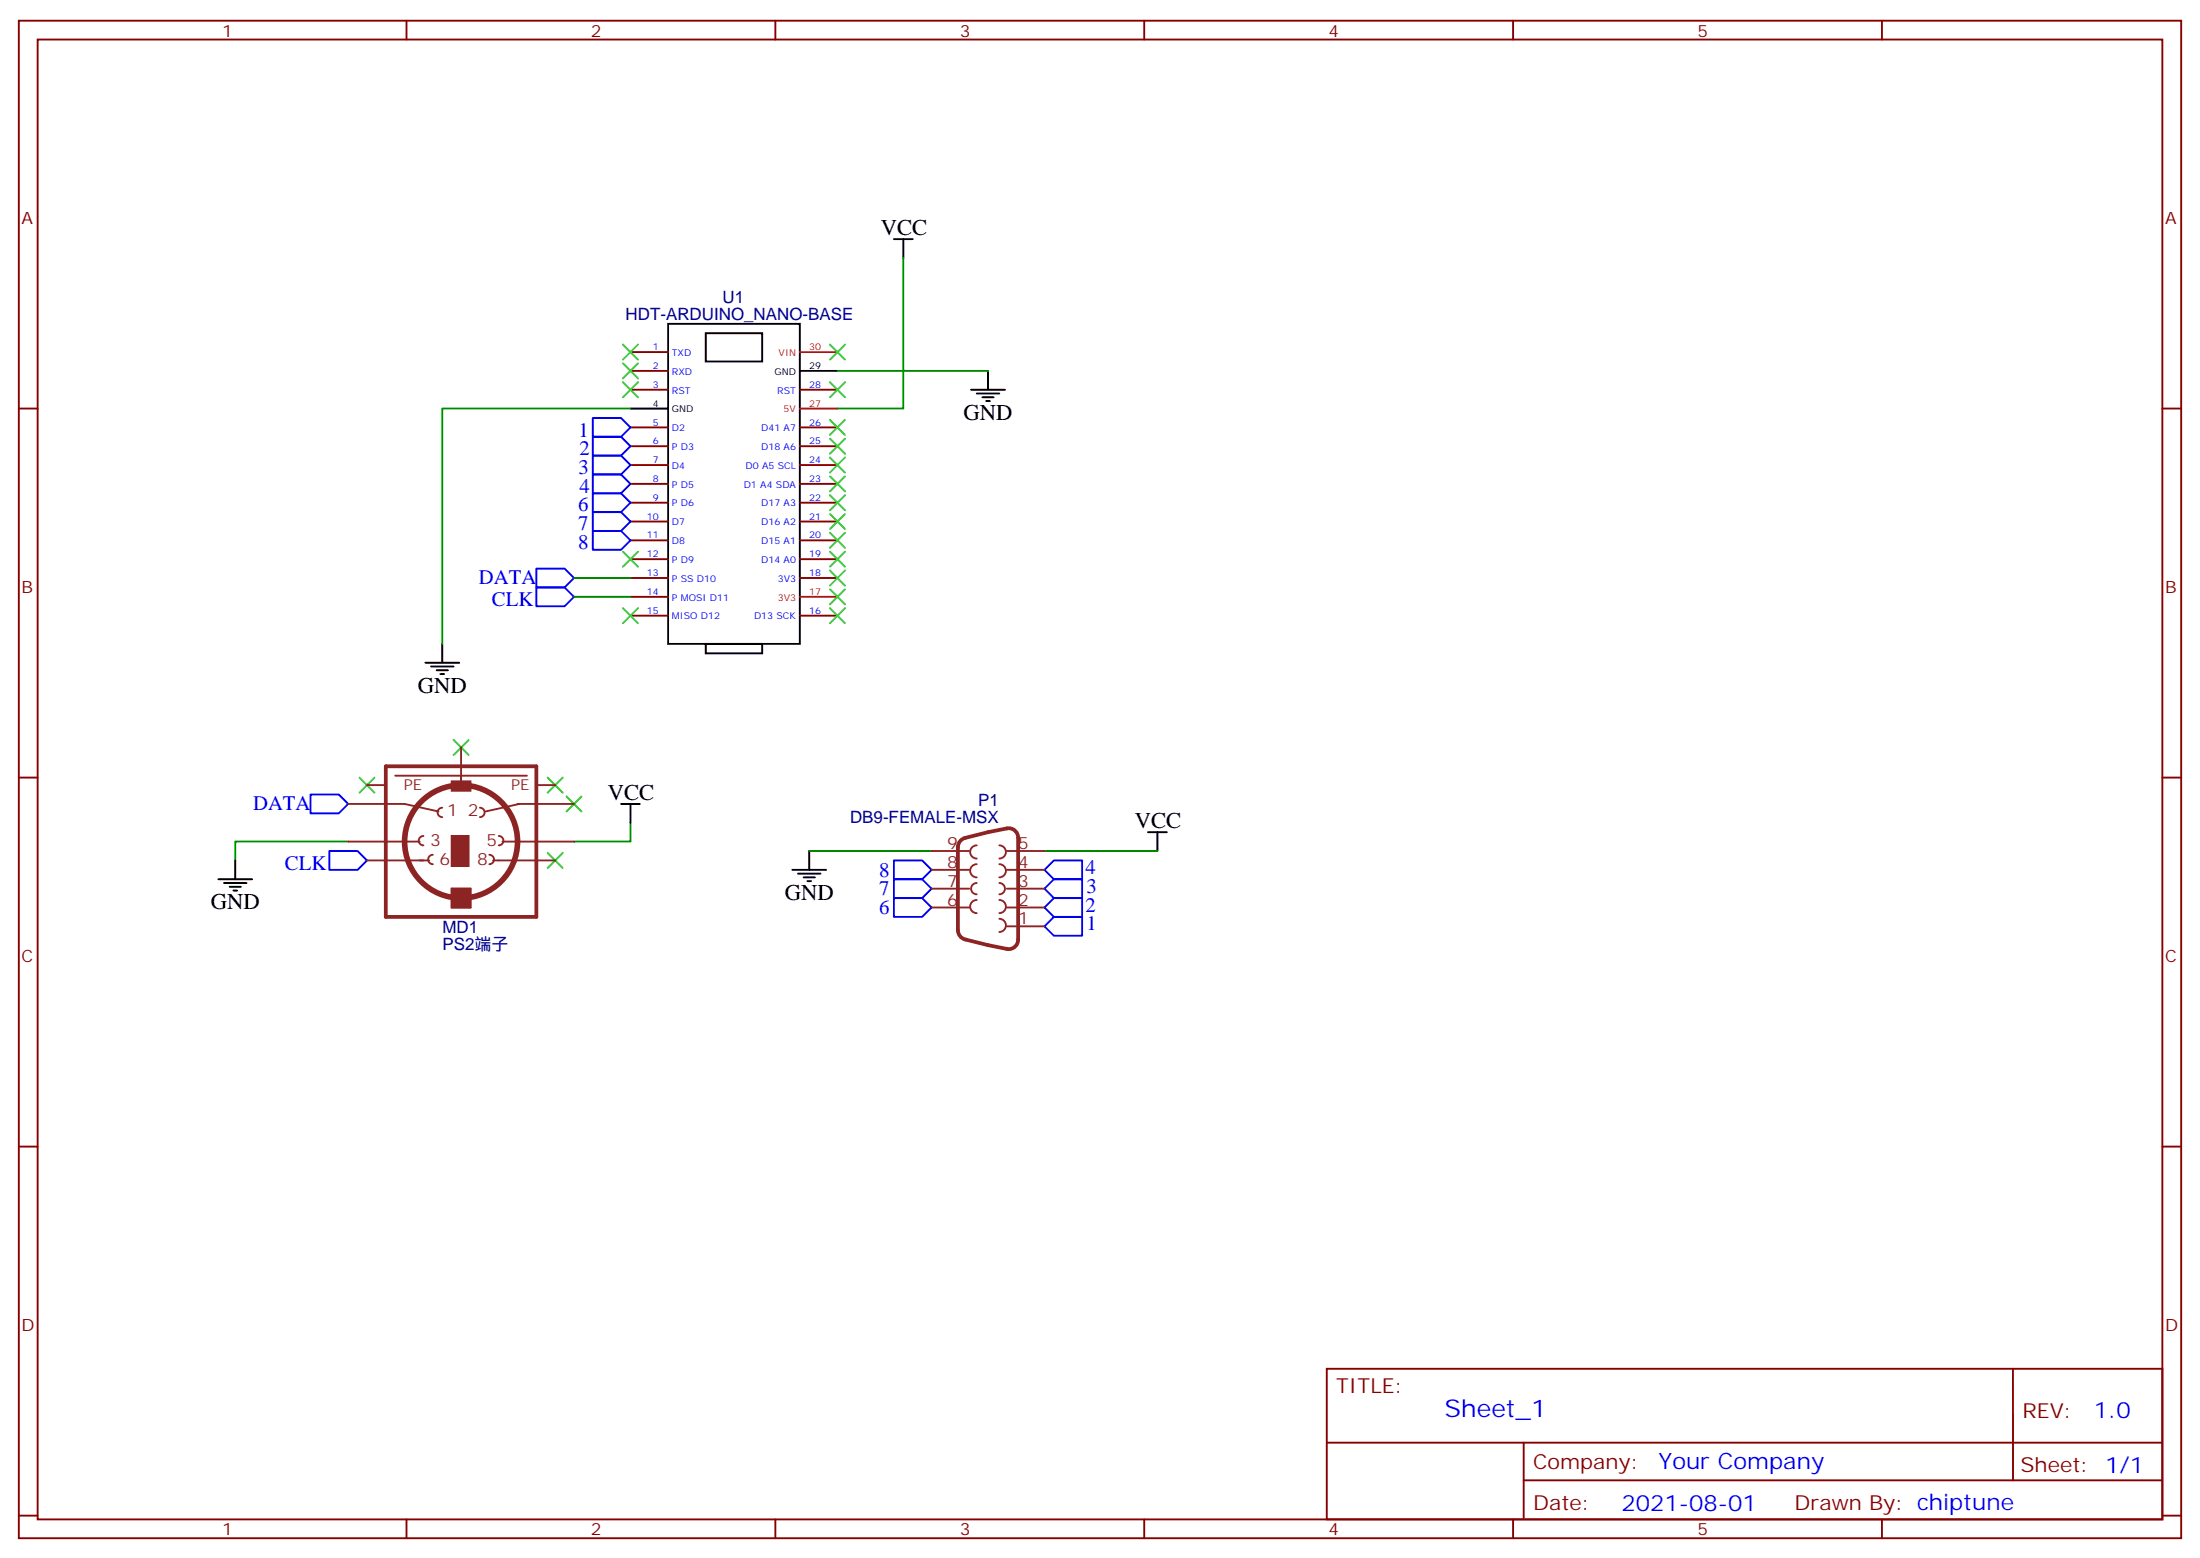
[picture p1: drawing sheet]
<svg xmlns="http://www.w3.org/2000/svg" width="412mm" height="292mm" viewBox="0 0 412 292" stroke-linecap="round" stroke-linejoin="round" font-family="sans-serif">
<g fill="none" stroke="#870000" stroke-width=".35">
<path d="M3.5 3.9h405.4v284.3h-405.4zM7.1 7.4h398.2v277.3h-398.2zM76.2 3.9v3.5M145.3 3.9v3.5M214.5 3.9v3.5M283.6 3.9v3.5M352.8 3.9v3.5M3.5 76.6h3.6M118.2 73h7M118.2 66h7M118.2 69.5h7M149.9 73h7.1"/>
<path d="M405.3 76.6h3.6M118.2 97.7h7M118.2 94.2h7M118.2 90.7h7M118.2 87.1h7M118.2 83.6h7M118.2 80.1h7M149.9 97.7h7.1M149.9 94.2h7.1M149.9 90.7h7.1M149.9 87.1h7.1M149.9 83.6h7.1"/>
<path d="M149.9 80.1h7.1M118.2 115.4h7M118.2 108.3h7M118.2 104.8h7M118.2 101.2h7M118.2 111.8h7M149.9 115.4h7.1M149.9 108.3h7.1M149.9 104.8h7.1M149.9 101.2h7.1M3.5 145.7h3.6M405.3 145.7h3.6"/>
<path d="M3.5 214.8h3.6M405.3 214.8h3.6M248.7 256.5h156.6v28.2h-156.6zM377.3 256.5v20.9M248.7 270.3h156.5M285.6 277.4h119.6M285.6 270.3v14.1M3.5 284h3.6M76.2 284.7v3.5M145.3 284.7v3.5M214.5 284.7v3.5M283.6 284.7v3.5"/>
<path d="M352.8 284.7v3.5M405.3 284h3.6"/>
</g>
<g fill="none" stroke="#000" stroke-width=".35">
<path d="M167.6 44.8h3.5M169.3 44.8v3.5M118.2 76.6h7M125.2 60.7h24.7v59.9h-24.7zM132.3 62.4h10.6v5.3h-10.6zM149.9 69.5h7.1M182 73h6.4M183.1 73.7h4.2M184.1 74.4h2.2M184.9 75.1h.7M185.2 69.5v3.5M79.7 124.2h6.4"/>
<path d="M80.8 124.9h4.2M81.8 125.6h2.2M82.5 126.3h.8M82.9 120.6v3.6M132.3 120.6h10.6v1.8h-10.6zM116.4 150.6h3.5M118.2 150.6v3.6M151.7 159.5v3.5M215.2 155.9h3.5M217 155.9v3.6M40.9 164.7h6.4M42 165.5h4.2"/>
<path d="M43 166.2h2.2M43.7 166.9h.7M44.1 161.2v3.5M148.5 163h6.4M149.6 163.7h4.2M150.6 164.4h2.2M151.3 165.1h.7"/>
</g>
<path d="M149.9 76.6h7.1M149.9 66h7.1M149.9 111.8h7.1" fill="none" stroke="#f00" stroke-width=".35"/>
<g fill="none" stroke="#3c3" stroke-width=".35">
<path d="M116.8 64.6l2.8 2.8M116.8 68.1l2.8 2.8M116.8 71.6l2.8 2.8M119.6 64.6l-2.8 2.8M119.6 68.1l-2.8 2.8M119.6 71.6l-2.8 2.8M155.6 78.7l2.8 2.8M155.6 71.6l2.8 2.8M155.6 64.6l2.8 2.8M158.4 78.7l-2.8 2.8M158.4 71.6l-2.8 2.8M158.4 64.6l-2.8 2.8"/>
<path d="M155.6 99.8l2.8 2.9M155.6 96.3l2.8 2.8M155.6 92.8l2.8 2.8M155.6 89.3l2.8 2.8M155.6 85.7l2.8 2.8M155.6 82.2l2.8 2.8M158.4 92.8l-2.8 2.8M158.4 99.8l-2.8 2.9M158.4 96.3l-2.8 2.8M158.4 89.3l-2.8 2.8M158.4 85.7l-2.8 2.8M158.4 82.2l-2.8 2.8"/>
<path d="M116.8 113.9l2.8 2.9M116.8 103.4l2.8 2.8M119.6 113.9l-2.8 2.9M119.6 103.4l-2.8 2.8M155.6 113.9l2.8 2.9M155.6 110.4l2.8 2.8M155.6 106.9l2.8 2.8M155.6 103.4l2.8 2.8M158.4 106.9l-2.8 2.8M158.4 113.9l-2.8 2.9M158.4 110.4l-2.8 2.8M158.4 103.4l-2.8 2.8"/>
<path d="M85 138.6l2.8 2.9M87.8 138.6l-2.8 2.9M67.4 145.7l2.8 2.8M70.2 145.7l-2.8 2.8M102.7 145.7l2.8 2.8M102.7 159.8l2.8 2.8M105.5 159.8l-2.8 2.8M105.5 145.7l-2.8 2.8M106.2 149.2l2.8 2.8M109 149.2l-2.8 2.8"/>
</g>
<path d="M169.3 48.3v28.3h-12.3M118.2 76.6h-35.3v44M157 69.5h28.2M107.6 108.3h10.6M107.6 111.8h10.6M65.3 157.7h-21.2v3.5M118.2 154.2v3.5h-10.6M151.7 159.5h22.9M195.8 159.5h21.2" fill="none" stroke="#008700" stroke-width=".35"/>
<g fill="none" stroke="#00f" stroke-width=".35">
<path d="M111.1 78.3h5.3l1.8 1.8-1.8 1.7h-5.3zM111.1 88.9h5.3l1.8 1.8-1.8 1.7h-5.3zM111.1 85.4h5.3l1.8 1.7-1.8 1.8h-5.3zM111.1 81.8h5.3l1.8 1.8-1.8 1.8h-5.3zM111.1 99.5h5.3l1.8 1.7-1.8 1.8h-5.3zM111.1 96h5.3l1.8 1.7-1.8 1.8h-5.3zM111.1 92.4h5.3l1.8 1.8-1.8 1.8h-5.3zM100.5 106.5h5.3l1.8 1.8-1.8 1.8h-5.3zM100.5 110.1h5.3l1.8 1.7-1.8 1.8h-5.3zM58.2 148.9h5.3l1.8 1.7-1.8 1.8h-5.3zM61.7 159.5h5.3l1.8 1.7-1.8 1.8h-5.3zM167.6 168.3h5.3l1.7 1.7-1.7 1.8h-5.3z"/>
<path d="M167.6 164.7h5.3l1.7 1.8-1.7 1.8h-5.3zM167.6 161.2h5.3l1.7 1.8-1.7 1.7h-5.3zM195.8 170l1.8-1.7h5.2v3.5h-5.2zM195.8 166.5l1.8-1.8h5.2v3.6h-5.2zM195.8 163l1.8-1.8h5.2v3.5h-5.2zM197.6 171.8h5.2v3.5h-5.2l-1.8-1.7z"/>
</g>
<g fill="none" stroke="#8c2424" stroke-width=".35">
<path d="M65.3 157.7h13.4M65.3 150.6h10.5l6.4 1.4M68.8 147.1h3.5M74.1 145.3h24.7M79.4 156.6a.88 .88 0 0 0-.9 .9 .88 .88 0 0 0 .9 .9M82.9 151.3a.88 .88 0 0 0-.9 .9 .88 .88 0 0 0 .9 .9M86.4 140.1v7M90 151.3a.88 .88 0 0 1 .8 .9 .88 .88 0 0 1-.8 .9M93.5 156.6a.88 .88 0 0 1 .9 .9 .88 .88 0 0 1-.9 .9M94.2 157.7h13.4M97 150.6h10.6M97.4 150.6l-6.4 1.4"/>
<path d="M100.5 147.1h3.6M174.6 159.5h7.1M183.1 158.4a1.23 1.23 0 0 0-1.2 1.2 1.23 1.23 0 0 0 1.2 1.3M187.3 158.4a1.23 1.23 0 0 1 1.3 1.2 1.23 1.23 0 0 1-1.3 1.3M188.7 159.5h7.1M68.8 161.2h11.6M81.1 160.2a.88 .88 0 0 0-.8 .8 .88 .88 0 0 0 .8 .9M84.7 166.5h3.5v3.5h-3.5zM91.7 160.2a.88 .88 0 0 1 .9 .8 .88 .88 0 0 1-.9 .9M92.4 161.2h11.7M174.6 170h7.1M174.6 166.5h7.1"/>
<path d="M174.6 163h7.1M183.1 168.6a1.23 1.23 0 0 0-1.2 1.3 1.23 1.23 0 0 0 1.2 1.2M183.1 161.9a1.23 1.23 0 0 0-1.2 1.3 1.23 1.23 0 0 0 1.2 1.2M183.1 165.5a1.06 1.06 0 0 0-1.1 1 1.06 1.06 0 0 0 1.1 1.1M187.3 168.6a1.23 1.23 0 0 1 1.3 1.3 1.23 1.23 0 0 1-1.3 1.2M187.3 172.2a1.23 1.23 0 0 1 1.3 1.2 1.23 1.23 0 0 1-1.3 1.2M187.3 165.5a1.06 1.06 0 0 1 1.1 1 1.06 1.06 0 0 1-1.1 1.1M187.3 161.9a1.23 1.23 0 0 1 1.3 1.3 1.23 1.23 0 0 1-1.3 1.2M188.7 173.6h7.1M188.7 170h7.1M188.7 166.5h7.1M188.7 163h7.1"/>
</g>
<path d="M72.3 143.6h28.2v28.2h-28.2zM180.1 157.4l.9-.4 4.2-1.1 3.5-.7a1.77 1.77 0 0 1 2.2 1.8v19a1.77 1.77 0 0 1-2.2 1.8l-3.5-.7-4.2-1.1a1.8 1.8 0 0 1-1.4-1.7v-15.5v-.5z" fill="none" stroke="#8c2424" stroke-width=".71"/>
<circle cx="86.4" cy="157.7" r="10.6" fill="none" stroke="#8c2424" stroke-width="1.1"/>
<g fill="#8c2424" stroke="#8c2424" stroke-width=".35">
<path d="M84.7 166.5h3.5v3.5h-3.5z"/>
<path d="M84.7 146.4h3.5v1.8h-3.5z"/>
<path d="M84.7 156.6h3.1v5.7h-3.1z"/>
</g>
<text font-size="4.6" fill="#00f" x="270.8" y="265.5">Sheet_1</text>
<g font-size="4.2">
<text x="165.1" y="44.1">VCC</text>
<text x="180.6" y="78.7">GND</text>
<text x="78.3" y="129.8">GND</text>
<text x="113.9" y="149.9">VCC</text>
<text x="212.7" y="155.2">VCC</text>
<text x="39.5" y="170.4">GND</text>
<text x="147.1" y="168.6">GND</text>
</g>
<g font-size="4.2" fill="#00f">
<text x="392.5" y="265.7">1.0</text>
<text x="310.9" y="275.3">Your Company</text>
<text x="304" y="283.1">2021-08-01</text>
</g>
<g font-size="3.9" fill="#00f">
<text x="108.5" y="81.8">1</text>
<text x="108.5" y="88.8">3</text>
<text x="108.6" y="85.3">2</text>
<text x="108.4" y="95.8">6</text>
<text x="108.6" y="92.4">4</text>
<text x="108.4" y="99.3">7</text>
<text x="108.4" y="102.8">8</text>
<text x="89.8" y="109.5">DATA</text>
<text x="92.2" y="113.6">CLK</text>
<text x="47.4" y="151.8">DATA</text>
<text x="53.4" y="163">CLK</text>
<text x="164.8" y="167.8">7</text>
<text x="164.8" y="164.2">8</text>
<text x="203.5" y="163.7">4</text>
<text x="203.6" y="167.3">3</text>
<text x="164.8" y="171.3">6</text>
<text x="203.5" y="170.8">2</text>
<text x="203.6" y="174.3">1</text>
</g>
<g font-size="3.9" fill="#800">
<text x="250.5" y="261.1">TITLE:</text>
<text x="379.1" y="265.7">REV:</text>
<text x="287.4" y="275.3">Company:</text>
<text x="378.7" y="275.9">Sheet: 1/1</text>
<text x="287.4" y="282.9">Date:</text>
<text x="336.4" y="283">Drawn By: chiptune</text>
</g>
<g font-size="3.2" fill="#800">
<text x="41.6" y="6.9">1</text>
<text x="110.8" y="6.9">2</text>
<text x="179.9" y="6.9">3</text>
<text x="249.1" y="6.9">4</text>
<text x="318.2" y="6.9">5</text>
<text x="4.1" y="42">A</text>
<text x="405.9" y="42">A</text>
<text x="4.1" y="111.1">B</text>
<text x="405.9" y="111.1">B</text>
<text x="4.1" y="180.3">C</text>
<text x="405.9" y="180.3">C</text>
<text x="4.1" y="249.4">D</text>
<text x="405.9" y="249.4">D</text>
<text x="41.6" y="287.7">1</text>
<text x="110.8" y="287.7">2</text>
<text x="179.9" y="287.7">3</text>
<text x="249.1" y="287.7">4</text>
<text x="318.2" y="287.7">5</text>
</g>
<g font-size="3.2" fill="#000080">
<text x="135.5" y="56.7">U1</text>
<text x="117.3" y="60">HDT-ARDUINO_NANO-BASE</text>
<text x="159.3" y="154.1">DB9-FEMALE-MSX</text>
<text x="183.3" y="151">P1</text>
<text x="83" y="177.9">PS2端子</text>
<text x="83" y="174.8">MD1</text>
</g>
<g font-size="3.2" fill="#8d2323">
<text x="83.8" y="153">1</text>
<text x="87.7" y="153">2</text>
<text x="80.6" y="158.6">3</text>
<text x="91.2" y="158.6">5</text>
<text x="177.5" y="159.1">9</text>
<text x="190.9" y="159.1">5</text>
<text x="82.4" y="162.1">6</text>
<text x="89.5" y="162.1">8</text>
<text x="177.5" y="166.2">7</text>
<text x="177.5" y="162.6">8</text>
<text x="190.9" y="166.2">3</text>
<text x="190.9" y="162.6">4</text>
<text x="177.5" y="169.7">6</text>
<text x="190.9" y="173.2">1</text>
<text x="190.9" y="169.7">2</text>
</g>
<g font-size="2.8" fill="#8d2323">
<text x="75.7" y="148.1">PE</text>
<text x="95.8" y="148.1">PE</text>
</g>
<g font-size="1.8" fill="#00f">
<text x="122.4" y="65.6">1</text>
<text x="122.4" y="69.1">2</text>
<text x="125.9" y="66.7">TXD</text>
<text x="125.9" y="70.2">RXD</text>
<text x="122.4" y="72.7">3</text>
<text x="125.9" y="73.7">RST</text>
<text x="145.7" y="73.7">RST</text>
<text x="151.7" y="72.7">28</text>
<text x="122.4" y="79.7">5</text>
<text x="122.4" y="83.3">6</text>
<text x="125.9" y="80.8">D2</text>
<text x="142.7" y="80.8">D41 A7</text>
<text x="151.7" y="83.3">25</text>
<text x="151.7" y="79.7">26</text>
<text x="122.4" y="86.8">7</text>
<text x="125.9" y="84.3">P D3</text>
<text x="125.9" y="87.8">D4</text>
<text x="139.8" y="87.8">D0 A5 SCL</text>
<text x="142.7" y="84.3">D18 A6</text>
<text x="151.7" y="86.8">24</text>
<text x="122.4" y="90.3">8</text>
<text x="122.4" y="93.8">9</text>
<text x="125.9" y="91.4">P D5</text>
<text x="125.9" y="94.9">P D6</text>
<text x="139.4" y="91.4">D1 A4 SDA</text>
<text x="142.7" y="94.9">D17 A3</text>
<text x="151.7" y="93.8">22</text>
<text x="151.7" y="90.3">23</text>
<text x="121.2" y="97.4">10</text>
<text x="121.2" y="100.9">11</text>
<text x="125.9" y="98.4">D7</text>
<text x="125.9" y="102">D8</text>
<text x="142.7" y="102">D15 A1</text>
<text x="142.7" y="98.4">D16 A2</text>
<text x="151.7" y="100.9">20</text>
<text x="151.7" y="97.4">21</text>
<text x="121.2" y="104.4">12</text>
<text x="121.2" y="107.9">13</text>
<text x="125.9" y="105.5">P D9</text>
<text x="142.7" y="105.5">D14 A0</text>
<text x="151.7" y="107.9">18</text>
<text x="151.7" y="104.4">19</text>
<text x="121.2" y="111.5">14</text>
<text x="125.9" y="109">P SS D10</text>
<text x="125.9" y="112.5">P MOSI D11</text>
<text x="145.8" y="109">3V3</text>
<text x="121.2" y="115">15</text>
<text x="125.9" y="116.1">MISO D12</text>
<text x="141.4" y="116.1">D13 SCK</text>
<text x="151.7" y="115">16</text>
</g>
<g font-size="1.8" fill="#f00">
<text x="151.7" y="65.6">30</text>
<text x="146" y="66.7">VIN</text>
<text x="146.9" y="77.3">5V</text>
<text x="151.7" y="76.2">27</text>
<text x="145.8" y="112.5">3V3</text>
<text x="151.7" y="111.5">17</text>
</g>
<g font-size="1.8">
<text x="145.2" y="70.2">GND</text>
<text x="151.7" y="69.1">29</text>
<text x="122.4" y="76.2">4</text>
<text x="125.9" y="77.3">GND</text>
</g>
</svg>
